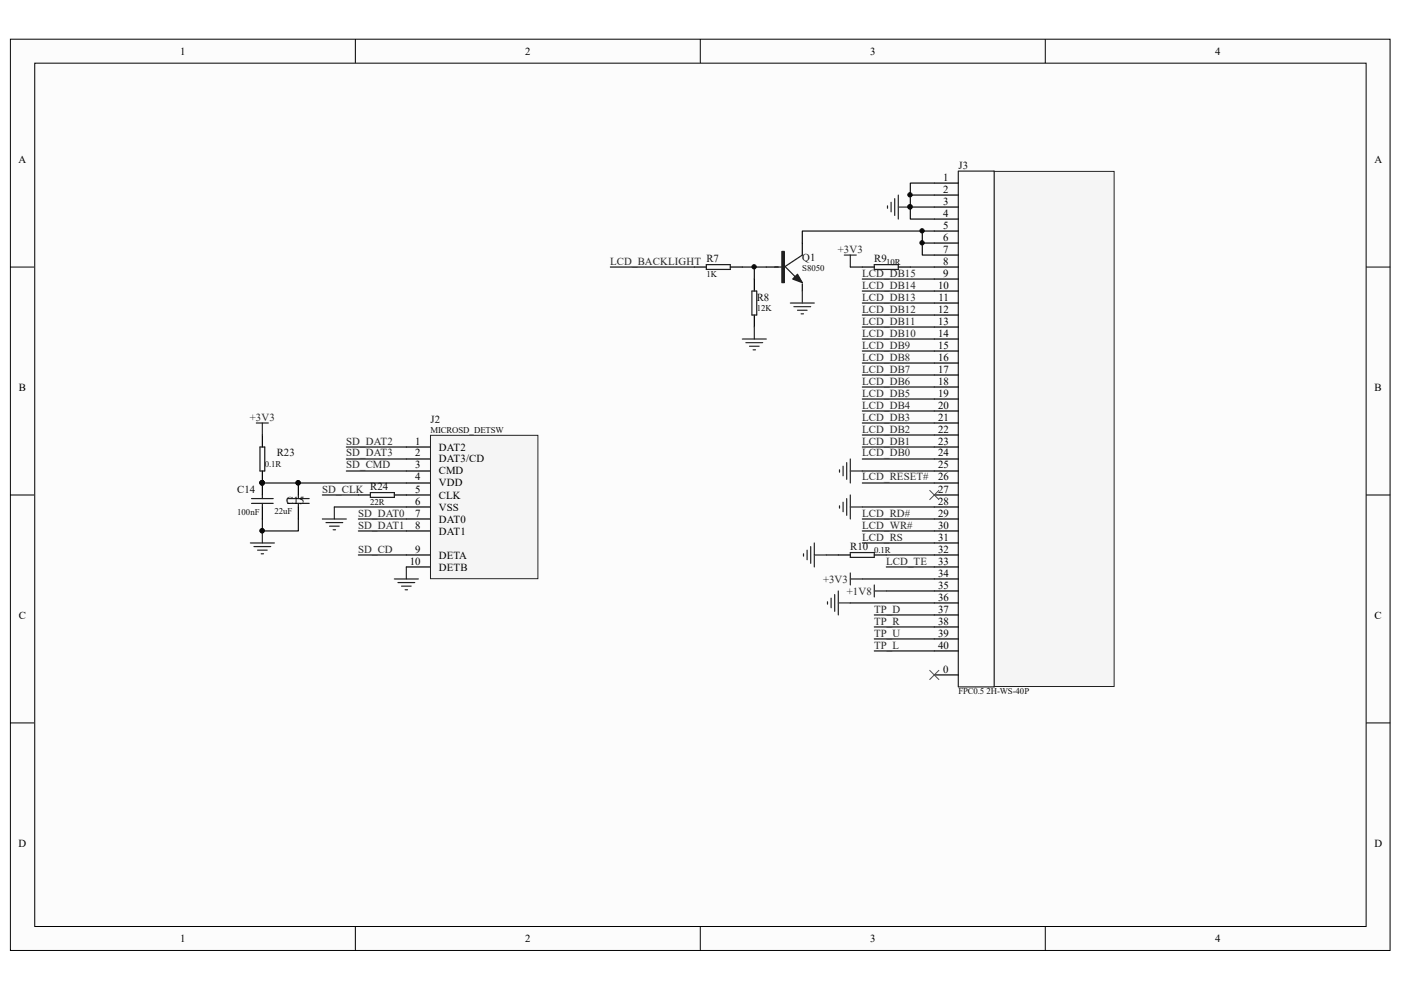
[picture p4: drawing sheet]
<svg xmlns="http://www.w3.org/2000/svg" width="297mm" height="210mm" viewBox="0 0 297 210" stroke-linecap="round" stroke-linejoin="round" font-family="sans-serif">
<path d="M2.3 8.4h292.4v193.1h-292.4z" fill="#fcfcfc"/>
<path d="M2.2 8.3h292.5v193.2h-292.5z" fill="none" stroke="#000" stroke-width=".21"/>
<path d="M7.5 13.5h282.1v182.9h-282.1z" fill="#fcfcfc"/>
<g fill="none" stroke="#000" stroke-width=".21">
<path d="M7.4 13.4h282.2v183h-282.2zM75.3 8.3v5.1M148.5 8.3v5.1M221.6 8.3v5.1M2.2 56.6h5.1M289.7 56.6h5.1M2.2 104.9h5.1M289.7 104.9h5.1M2.2 153.3h5.1M289.7 153.3h5.1M75.3 196.5v5.1M148.5 196.5v5.1"/>
<path d="M221.6 196.5v5.1"/>
</g>
<g fill="none" stroke="#000" stroke-width=".25">
<path d="M198.1 38.8h5.1M198.1 41.4h5.1M198.1 43.9h5.1M198.1 46.4h5.1M198.1 49h5.1M198.1 51.5h5.1M198.1 54.1h5.1M198.1 56.6h5.1M198.1 59.2h5.1M198.1 61.7h5.1M198.1 64.2h5.1M198.1 66.8h5.1"/>
<path d="M198.1 69.3h5.1M198.1 71.9h5.1M198.1 74.4h5.1M198.1 77h5.1M198.1 79.5h5.1M198.1 82.1h5.1M198.1 84.6h5.1M198.1 87.1h5.1M198.1 89.7h5.1M198.1 92.2h5.1M198.1 94.8h5.1M198.1 97.3h5.1"/>
<path d="M198.1 99.9h5.1M198.1 102.4h5.1M198.1 104.9h5.1M198.1 107.5h5.1M198.1 110h5.1M198.1 112.6h5.1M198.1 115.1h5.1M198.1 117.7h5.1M198.1 120.2h5.1M198.1 122.8h5.1M198.1 125.3h5.1M198.1 127.8h5.1"/>
<path d="M198.1 130.4h5.1M198.1 132.9h5.1M198.1 135.5h5.1M198.1 138h5.1M198.1 143.1h5.1"/>
</g>
<path d="M203.2 36.3h7.6v109.3h-7.6z" fill="none" stroke="#1c1c1c" stroke-width=".25"/>
<path d="M210.9 36.4h25.3v109.2h-25.3z" fill="#f5f5f5"/>
<path d="M210.8 36.3h25.4v109.3h-25.4z" fill="none" stroke="#262626" stroke-width=".21"/>
<g fill="none" stroke="#0e0e0e" stroke-width=".25">
<path d="M198.1 38.8h-5.1v7.6h5.1M129.4 56.6h17.8M157.4 56.6h5.1M159.9 56.6v2.6M180.3 56.6h2.5M182.8 59.2h15.3M193 41.4h5.1M193 43.9h5.1M193 56.6h5.1M195.5 51.5h2.6M182.8 61.7h15.3M182.8 64.2h15.3"/>
<path d="M182.8 66.8h15.3M182.8 69.3h15.3M182.8 71.9h15.3M182.8 74.4h15.3M182.8 77h15.3M182.8 79.5h15.3M182.8 82.1h15.3M182.8 84.6h15.3M182.8 87.1h15.3M182.8 89.7h15.3M182.8 92.2h15.3M182.8 94.8h15.3"/>
<path d="M182.8 97.3h15.3M182.8 99.9h15.3M175.2 117.7h2.5M182.8 102.4h15.3M182.8 107.5h15.3M182.8 110h15.3M182.8 112.6h15.3M182.8 115.1h15.3M187.9 117.7h10.2M180.3 127.8h17.8M182.8 122.8h15.3M185.4 130.4h12.7"/>
<path d="M185.4 132.9h12.7M185.4 135.5h12.7M185.4 138h12.7M187.9 120.2h10.2M187.9 125.3h10.2"/>
</g>
<g fill="#0e0e0e" stroke="#0e0e0e" stroke-width=".21">
<circle cx="192.9" cy="41.3" r=".46"/>
<circle cx="192.9" cy="43.9" r=".46"/>
<circle cx="195.5" cy="51.5" r=".46"/>
<circle cx="159.9" cy="56.6" r=".46"/>
</g>
<g fill="none" stroke="#262626" stroke-width=".25">
<path d="M179 54.1h2.6M180.3 54.1v2.5M188.2 43.6v.6M188.9 42.9v2M189.7 42.1v3.6M190.5 43.9h2.5M190.5 41.4v5M157.4 71.9h5.1M158.1 72.6h3.6M158.9 73.4h2M159.7 74.2h.5M159.9 69.3v2.6"/>
<path d="M167.6 64.2h5.1M168.3 65h3.6M169.1 65.8h2M169.9 66.5h.5M170.1 61.7v2.5M178 99.6v.5M178.8 98.8v2.1M179.5 98.1v3.5M180.3 97.3v5.1M180.3 99.9h2.5M170.4 117.4v.5M171.1 116.6v2.1"/>
<path d="M171.9 115.9v3.5M172.7 115.1v5.1M172.7 117.7h2.5M178 107.2v.5M178.8 106.5v2M179.5 105.7v3.6M180.3 104.9v5.1M180.3 107.5h2.5M175.4 127.6v.5M176.2 126.8v2.1M177 126.1v3.5M177.7 127.8h2.6"/>
<path d="M177.7 125.3v5.1M180.3 121.5v2.5M180.3 122.8h2.5M185.4 124v2.6M185.4 125.3h2.5"/>
</g>
<path d="M147.2 56.6h2.6M154.8 56.6h2.6M159.9 59.2v2.5M162.5 56.6h2.5M170.1 51.5v2.6M182.8 56.6h2.6M190.5 56.6h2.5M159.9 66.8v2.5M170.1 60.2v1.5M177.7 117.7h2.6M185.4 117.7h2.5" fill="none" stroke="#000" stroke-width=".25"/>
<path d="M149.8 56.1h5v1h-5zM166.5 56.6l2.3 2.3M170.1 54.1l-3.8 2.5h-2M185.4 56.1h5.1v1h-5.1zM159.4 61.7h1v5.1h-1zM180.3 117.2h5.1v1h-5.1z" fill="none" stroke="#1c1c1c" stroke-width=".25"/>
<g fill="#1c1c1c" stroke="#1c1c1c" stroke-width=".25">
<path d="M168.1 59.2l1-1.1 1 1.8z"/>
<path d="M165.8 53.3h.5v6.6h-.5z" fill-rule="evenodd"/>
</g>
<path d="M197.1 103.9l2 2.1M199.1 103.9l-2 2.1M197.1 142.1l2 2M199.1 142.1l-2 2" fill="none" stroke="#4c4c4c" stroke-width=".21"/>
<path d="M91.4 92.4h22.6v30.3h-22.6z" fill="#f5f5f5"/>
<path d="M91.3 92.3h22.7v30.4h-22.7z" fill="none" stroke="#262626" stroke-width=".21"/>
<g fill="none" stroke="#000" stroke-width=".25">
<path d="M55.6 92.2v2.6M55.6 99.9v5M86.2 94.8h5M86.2 97.3h5M86.2 99.9h5M55.6 107.5v2.5M63.3 102.4v2.5M63.3 107.5v2.5M76 104.9h2.5M83.6 104.9h7.6M86.2 102.4h5M86.2 107.5h5"/>
<path d="M86.2 110h5M86.2 112.6h5M86.2 117.7h5M86.2 120.2h5"/>
</g>
<path d="M195.5 49v5.1h2.6M198.1 49h-28v2.5M73.4 94.8h12.8M73.4 97.3h12.8M73.4 99.9h12.8M55.6 102.4h30.6M55.6 110v2.6h7.7v-2.6M68.3 104.9h7.7M70.9 107.5h15.3M76 110h10.2M76 112.6h10.2M76 117.7h10.2" fill="none" stroke="#0e0e0e" stroke-width=".25"/>
<g fill="#0e0e0e" stroke="#0e0e0e" stroke-width=".21">
<circle cx="55.6" cy="102.4" r=".46"/>
<circle cx="63.2" cy="102.4" r=".46"/>
<circle cx="55.6" cy="112.5" r=".46"/>
<circle cx="195.5" cy="48.9" r=".46"/>
</g>
<path d="M55.1 94.8h1v5.1h-1zM53.3 106.7h4.6M53.3 105.7h4.6M55.6 104.9v.8M55.6 106.7v.8M61 106.7h4.5M61 105.7h4.5M63.3 104.9v.8M63.3 106.7v.8M78.5 104.4h5.1v1.1h-5.1z" fill="none" stroke="#1c1c1c" stroke-width=".25"/>
<g fill="none" stroke="#262626" stroke-width=".25">
<path d="M54.4 89.7h2.5M55.6 89.7v2.5M53.1 115.1h5.1M53.8 115.9h3.6M54.6 116.6h2M55.4 117.4h.5M55.6 112.6v2.5M68.3 110h5.1M69.1 110.8h3.6M69.9 111.6h2M70.6 112.3h.5M70.9 107.5v2.5"/>
<path d="M83.6 122.8h5.1M84.4 123.5h3.5M85.1 124.3h2.1M85.9 125h.5M86.2 120.2v2.6"/>
</g>
<g font-size="2.3">
<text x="38.2" y="11.6">1</text>
<text x="111.3" y="11.6">2</text>
<text x="184.5" y="11.6">3</text>
<text x="257.6" y="11.6">4</text>
<text x="3.9" y="34.5">A</text>
<text x="291.4" y="34.5">A</text>
<text x="200" y="38.3">1</text>
<text x="200" y="40.8">2</text>
<text x="200" y="43.4">3</text>
<text x="200" y="46">4</text>
<text x="200" y="48.5">5</text>
<text x="200" y="51.1">6</text>
<text x="200" y="53.6">7</text>
<text x="200" y="56.1">8</text>
<text x="200" y="58.7">9</text>
<text x="198.9" y="61.2">10</text>
<text x="199" y="63.8">11</text>
<text x="198.9" y="66.3">12</text>
<text x="198.9" y="68.8">13</text>
<text x="198.9" y="71.4">14</text>
<text x="198.9" y="73.9">15</text>
<text x="198.9" y="76.5">16</text>
<text x="4" y="82.8">B</text>
<text x="198.9" y="79">17</text>
<text x="198.9" y="81.5">18</text>
<text x="291.4" y="82.8">B</text>
<text x="198.9" y="84.1">19</text>
<text x="198.9" y="86.6">20</text>
<text x="198.9" y="89.2">21</text>
<text x="88.1" y="94.2">1</text>
<text x="93" y="95.5">DAT2</text>
<text x="198.9" y="91.7">22</text>
<text x="198.9" y="94.2">23</text>
<text x="88.1" y="96.8">2</text>
<text x="88.1" y="99.3">3</text>
<text x="88.1" y="101.9">4</text>
<text x="93" y="98.1">DAT3/CD</text>
<text x="93" y="100.6">CMD</text>
<text x="198.9" y="96.8">24</text>
<text x="198.9" y="99.3">25</text>
<text x="198.9" y="101.9">26</text>
<text x="88.1" y="104.5">5</text>
<text x="88.1" y="107">6</text>
<text x="93" y="103.1">VDD</text>
<text x="93" y="105.8">CLK</text>
<text x="198.9" y="104.5">27</text>
<text x="198.9" y="107">28</text>
<text x="88.1" y="109.6">7</text>
<text x="88.1" y="112.1">8</text>
<text x="93" y="108.3">VSS</text>
<text x="93" y="110.8">DAT0</text>
<text x="93" y="113.4">DAT1</text>
<text x="198.9" y="109.6">29</text>
<text x="198.9" y="112.1">30</text>
<text x="86.9" y="119.7">10</text>
<text x="88.1" y="117.2">9</text>
<text x="93" y="118.5">DETA</text>
<text x="198.9" y="114.7">31</text>
<text x="198.9" y="117.2">32</text>
<text x="198.9" y="119.7">33</text>
<text x="93" y="121">DETB</text>
<text x="198.9" y="122.3">34</text>
<text x="198.9" y="124.8">35</text>
<text x="4" y="131.2">C</text>
<text x="198.9" y="127.4">36</text>
<text x="198.9" y="129.9">37</text>
<text x="291.4" y="131.2">C</text>
<text x="198.9" y="132.4">38</text>
<text x="198.9" y="135">39</text>
<text x="198.9" y="137.5">40</text>
<text x="200" y="142.6">0</text>
<text x="3.9" y="179.5">D</text>
<text x="291.4" y="179.5">D</text>
<text x="38.2" y="199.8">1</text>
<text x="111.3" y="199.8">2</text>
<text x="184.5" y="199.8">3</text>
<text x="257.6" y="199.8">4</text>
</g>
<g font-size="2.3" fill="#0e0e0e">
<text x="203.2" y="35.7">J3</text>
<text x="170.1" y="55.4">Q1</text>
<text x="185.3" y="55.6">R9</text>
<text x="160.4" y="63.8">R8</text>
<text x="91.3" y="89.7">J2</text>
<text x="58.7" y="96.8">R23</text>
<text x="50.3" y="104.5">C14</text>
<text x="60.7" y="106.8">C15</text>
<text x="180.3" y="116.7">R10</text>
</g>
<g font-size="2.3" fill="#262626">
<text x="177.6" y="53.6">+3V3</text>
<text x="129.4" y="56.1">LCD_BACKLIGHT R7</text>
<text x="182.8" y="58.7">LCD_DB15</text>
<text x="182.8" y="61.2">LCD_DB14</text>
<text x="182.8" y="63.8">LCD_DB13</text>
<text x="182.8" y="66.3">LCD_DB12</text>
<text x="182.8" y="68.8">LCD_DB11</text>
<text x="182.8" y="71.4">LCD_DB10</text>
<text x="182.8" y="73.9">LCD_DB9</text>
<text x="182.8" y="76.5">LCD_DB8</text>
<text x="182.8" y="79">LCD_DB7</text>
<text x="182.8" y="81.5">LCD_DB6</text>
<text x="53" y="89.2">+3V3</text>
<text x="182.8" y="84.1">LCD_DB5</text>
<text x="182.8" y="86.6">LCD_DB4</text>
<text x="182.8" y="89.2">LCD_DB3</text>
<text x="73.4" y="94.2">SD_DAT2</text>
<text x="182.8" y="91.7">LCD_DB2</text>
<text x="182.8" y="94.2">LCD_DB1</text>
<text x="73.4" y="96.8">SD_DAT3</text>
<text x="73.4" y="99.3">SD_CMD</text>
<text x="182.8" y="96.8">LCD_DB0</text>
<text x="182.8" y="101.9">LCD_RESET#</text>
<text x="68.3" y="104.5">SD_CLK R24</text>
<text x="75.9" y="109.6">SD_DAT0</text>
<text x="75.9" y="112.1">SD_DAT1</text>
<text x="182.8" y="109.6">LCD_RD#</text>
<text x="182.8" y="112.1">LCD_WR#</text>
<text x="75.9" y="117.2">SD_CD</text>
<text x="182.8" y="114.7">LCD_RS</text>
<text x="187.9" y="119.7">LCD_TE</text>
<text x="174.5" y="123.5">+3V3</text>
<text x="179.6" y="126.1">+1V8</text>
<text x="185.3" y="129.9">TP_D</text>
<text x="185.3" y="132.4">TP_R</text>
<text x="185.3" y="135">TP_U</text>
<text x="185.3" y="137.5">TP_L</text>
</g>
<g font-size="1.9" fill="#0e0e0e">
<text x="149.8" y="58.8">1K</text>
<text x="170.1" y="57.5">S8050</text>
<text x="187.9" y="56.2">10R</text>
<text x="160.4" y="65.9">12K</text>
<text x="91.3" y="91.8">MICROSD_DETSW</text>
<text x="56.1" y="99">0.1R</text>
<text x="78.5" y="107.1">22R</text>
<text x="50.3" y="109.1">100nF</text>
<text x="58.2" y="108.9">22uF</text>
<text x="185.3" y="117.3">0.1R</text>
<text x="203.2" y="147.2">FPC0.5 2H-WS-40P</text>
</g>
</svg>
